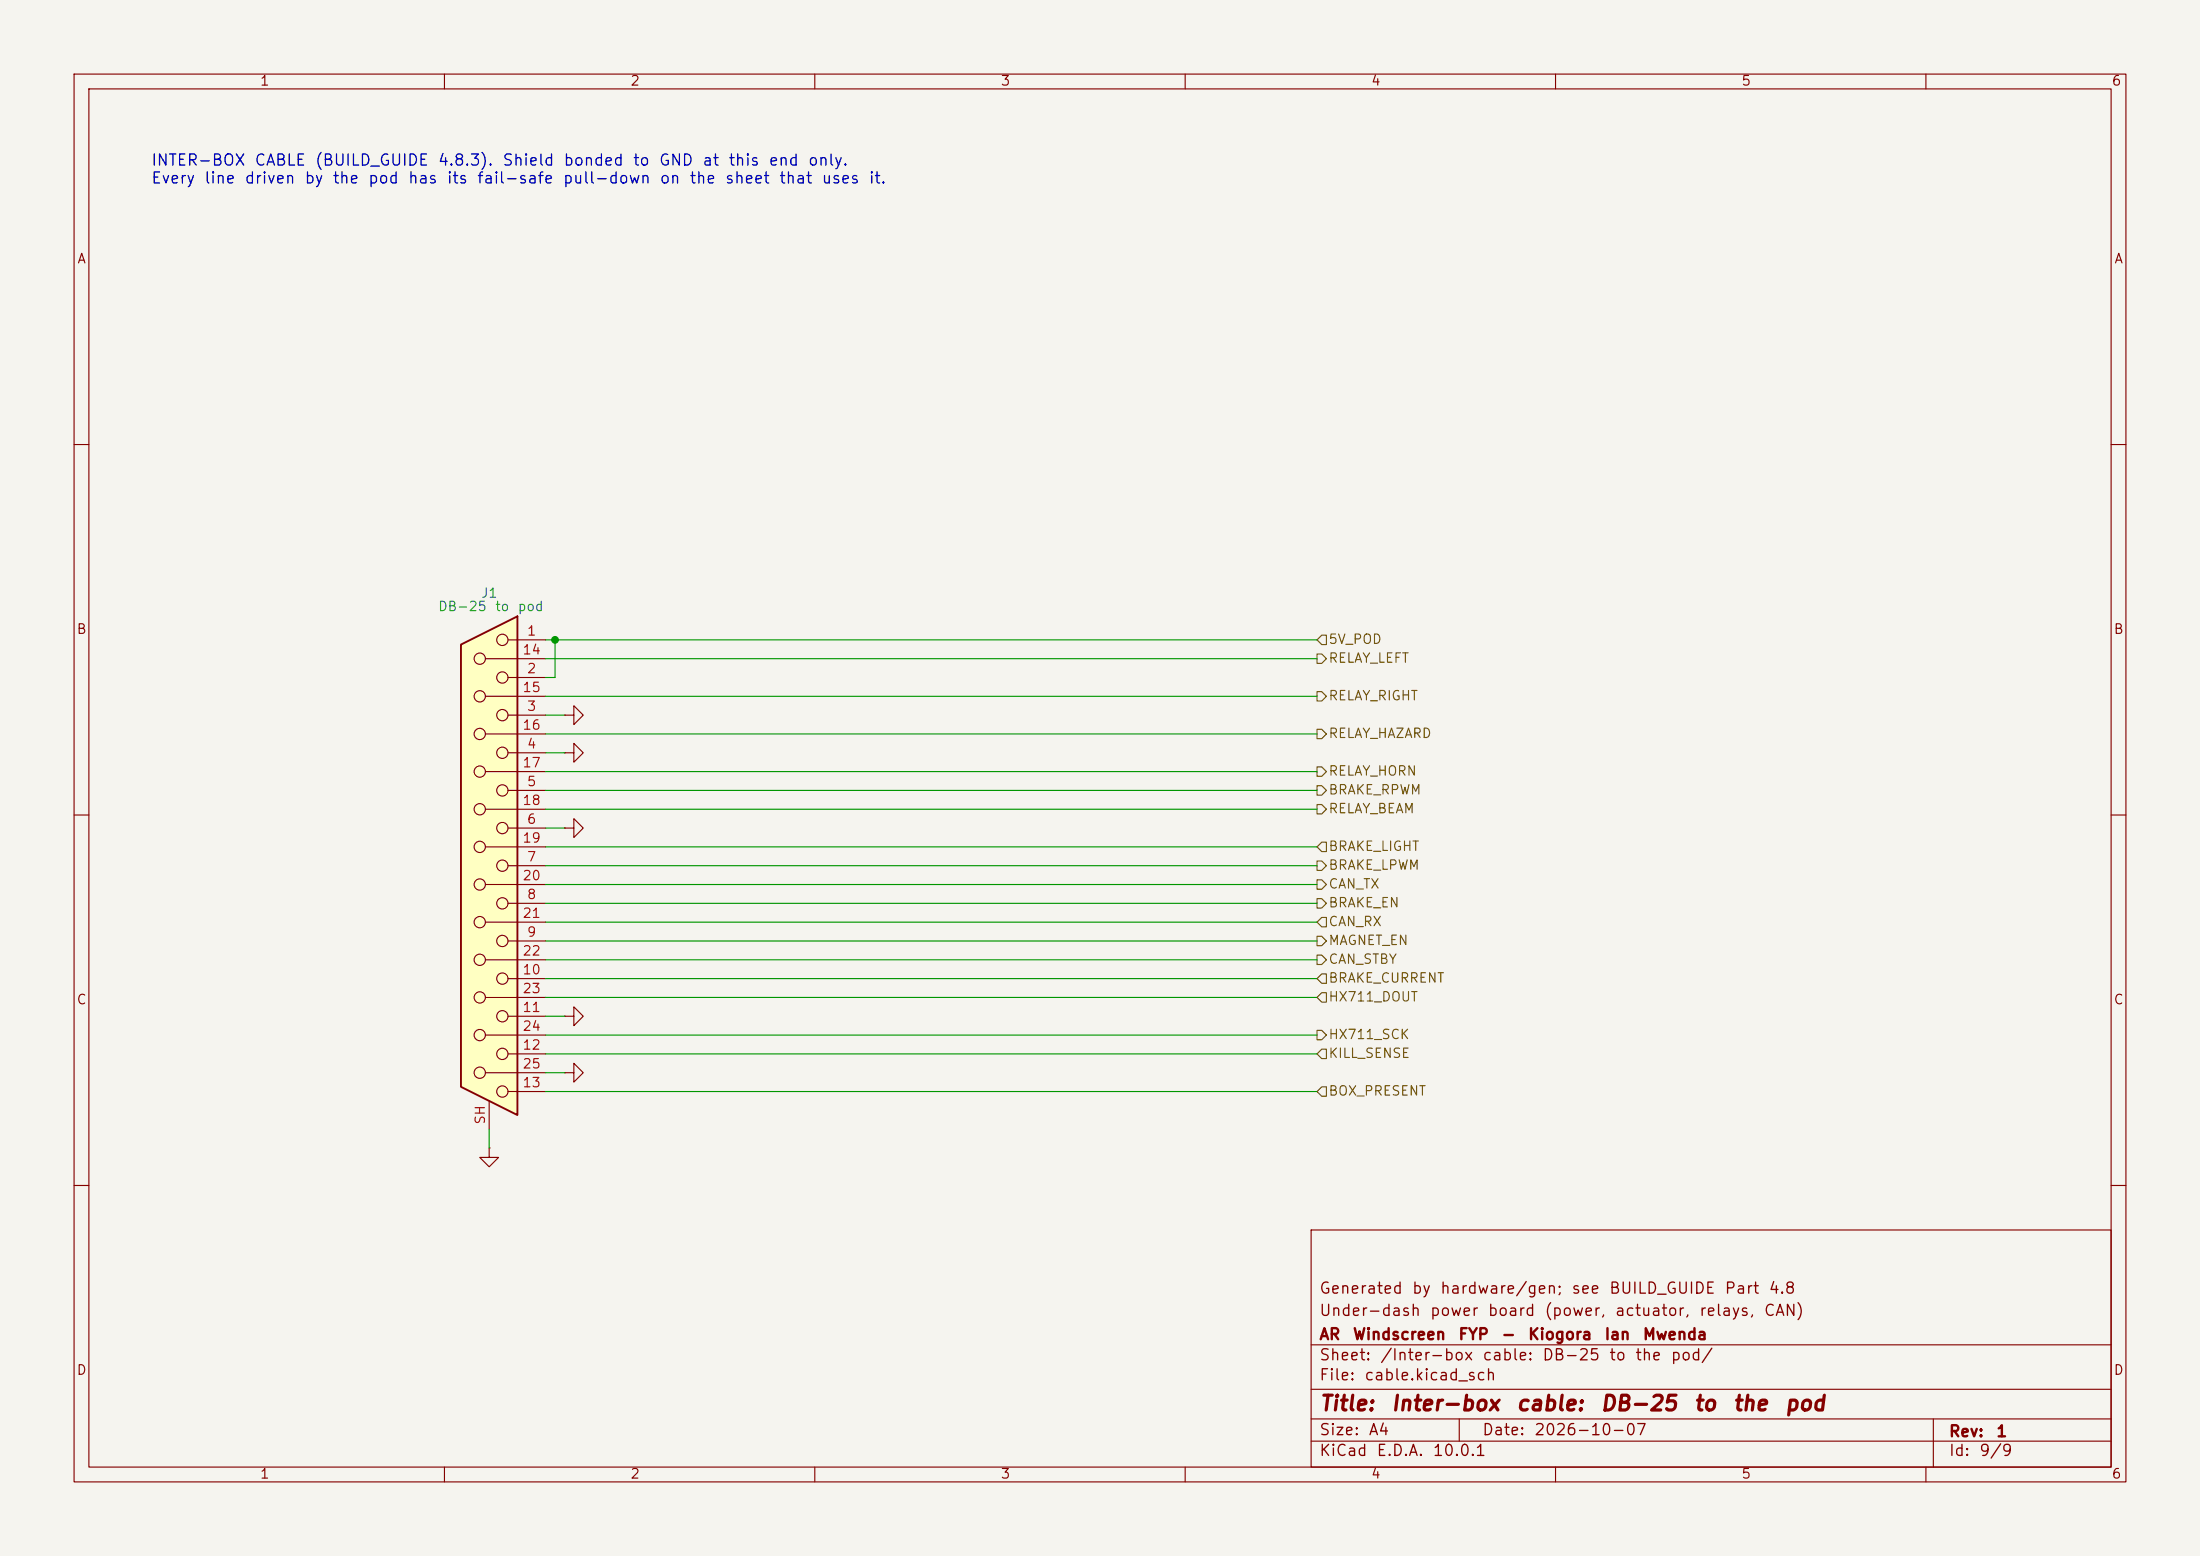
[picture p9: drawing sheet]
(kicad_sch
 (version 20250610)
 (generator "eeschema")
 (generator_version "10.0")
 (paper "A4")
 (title_block
  (title "Inter-box cable: DB-25 to the pod")
  (date "2026-10-07")
  (rev "1")
  (company "AR Windscreen FYP - Kiogora Ian Mwenda")
  (comment 1 "Under-dash power board (power, actuator, relays, CAN)")
  (comment 2 "Generated by hardware/gen; see BUILD_GUIDE Part 4.8"))
 (lib_symbols
  (symbol "Connector:DB25_Socket_MountingHoles"
   (pin_names
    (offset 1.016) (hide yes)) (exclude_from_sim no) (in_bom yes) (on_board yes)
   (in_pos_files yes)
   (duplicate_pin_numbers_are_jumpers no)
   (property "Reference" "J" (at 0 36.83 0) (show_name no) (do_not_autoplace no) (effects (font (size 1.27 1.27))))
   (property "Value" "DB25_Socket_MountingHoles" (at 0 34.925 0) (show_name no) (do_not_autoplace no) (effects (font (size 1.27 1.27))))
   (property "Footprint" "" (at 0 0 0) (show_name no) (do_not_autoplace no) (hide yes) (effects (font (size 1.27 1.27))))
   (property "Datasheet" "" (at 0 0 0) (show_name no) (do_not_autoplace no) (hide yes) (effects (font (size 1.27 1.27))))
   (property "Description" "25-pin D-SUB connector, socket (female), Mounting Hole" (at 0 0 0) (show_name no) (do_not_autoplace no) (hide yes) (effects (font (size 1.27 1.27))))
   (symbol "DB25_Socket_MountingHoles_0_1"
    (polyline (pts (xy -3.81 33.655) (xy 3.81 29.845) (xy 3.81 -29.845) (xy -3.81 -33.655) (xy -3.81 33.655)) (stroke (width 0.254) (type default)) (fill (type background)))
    (polyline (pts (xy -3.81 30.48) (xy -2.54 30.48)) (stroke (width 0) (type default)) (fill (type none)))
    (polyline (pts (xy -3.81 27.94) (xy 0.508 27.94)) (stroke (width 0) (type default)) (fill (type none)))
    (polyline (pts (xy -3.81 25.4) (xy -2.54 25.4)) (stroke (width 0) (type default)) (fill (type none)))
    (polyline (pts (xy -3.81 22.86) (xy 0.508 22.86)) (stroke (width 0) (type default)) (fill (type none)))
    (polyline (pts (xy -3.81 20.32) (xy -2.54 20.32)) (stroke (width 0) (type default)) (fill (type none)))
    (polyline (pts (xy -3.81 17.78) (xy 0.508 17.78)) (stroke (width 0) (type default)) (fill (type none)))
    (polyline (pts (xy -3.81 15.24) (xy -2.54 15.24)) (stroke (width 0) (type default)) (fill (type none)))
    (polyline (pts (xy -3.81 12.7) (xy 0.508 12.7)) (stroke (width 0) (type default)) (fill (type none)))
    (polyline (pts (xy -3.81 10.16) (xy -2.54 10.16)) (stroke (width 0) (type default)) (fill (type none)))
    (polyline (pts (xy -3.81 7.62) (xy 0.508 7.62)) (stroke (width 0) (type default)) (fill (type none)))
    (polyline (pts (xy -3.81 5.08) (xy -2.54 5.08)) (stroke (width 0) (type default)) (fill (type none)))
    (polyline (pts (xy -3.81 2.54) (xy 0.508 2.54)) (stroke (width 0) (type default)) (fill (type none)))
    (polyline (pts (xy -3.81 0) (xy -2.54 0)) (stroke (width 0) (type default)) (fill (type none)))
    (polyline (pts (xy -3.81 -2.54) (xy 0.508 -2.54)) (stroke (width 0) (type default)) (fill (type none)))
    (polyline (pts (xy -3.81 -5.08) (xy -2.54 -5.08)) (stroke (width 0) (type default)) (fill (type none)))
    (polyline (pts (xy -3.81 -7.62) (xy 0.508 -7.62)) (stroke (width 0) (type default)) (fill (type none)))
    (polyline (pts (xy -3.81 -10.16) (xy -2.54 -10.16)) (stroke (width 0) (type default)) (fill (type none)))
    (polyline (pts (xy -3.81 -12.7) (xy 0.508 -12.7)) (stroke (width 0) (type default)) (fill (type none)))
    (polyline (pts (xy -3.81 -15.24) (xy -2.54 -15.24)) (stroke (width 0) (type default)) (fill (type none)))
    (polyline (pts (xy -3.81 -17.78) (xy 0.508 -17.78)) (stroke (width 0) (type default)) (fill (type none)))
    (polyline (pts (xy -3.81 -20.32) (xy -2.54 -20.32)) (stroke (width 0) (type default)) (fill (type none)))
    (polyline (pts (xy -3.81 -22.86) (xy 0.508 -22.86)) (stroke (width 0) (type default)) (fill (type none)))
    (polyline (pts (xy -3.81 -25.4) (xy -2.54 -25.4)) (stroke (width 0) (type default)) (fill (type none)))
    (polyline (pts (xy -3.81 -27.94) (xy 0.508 -27.94)) (stroke (width 0) (type default)) (fill (type none)))
    (polyline (pts (xy -3.81 -30.48) (xy -2.54 -30.48)) (stroke (width 0) (type default)) (fill (type none)))
    (circle (center -1.778 30.48) (radius 0.762) (stroke (width 0) (type default)) (fill (type none)))
    (circle (center -1.778 25.4) (radius 0.762) (stroke (width 0) (type default)) (fill (type none)))
    (circle (center -1.778 20.32) (radius 0.762) (stroke (width 0) (type default)) (fill (type none)))
    (circle (center -1.778 15.24) (radius 0.762) (stroke (width 0) (type default)) (fill (type none)))
    (circle (center -1.778 10.16) (radius 0.762) (stroke (width 0) (type default)) (fill (type none)))
    (circle (center -1.778 5.08) (radius 0.762) (stroke (width 0) (type default)) (fill (type none)))
    (circle (center -1.778 0) (radius 0.762) (stroke (width 0) (type default)) (fill (type none)))
    (circle (center -1.778 -5.08) (radius 0.762) (stroke (width 0) (type default)) (fill (type none)))
    (circle (center -1.778 -10.16) (radius 0.762) (stroke (width 0) (type default)) (fill (type none)))
    (circle (center -1.778 -15.24) (radius 0.762) (stroke (width 0) (type default)) (fill (type none)))
    (circle (center -1.778 -20.32) (radius 0.762) (stroke (width 0) (type default)) (fill (type none)))
    (circle (center -1.778 -25.4) (radius 0.762) (stroke (width 0) (type default)) (fill (type none)))
    (circle (center -1.778 -30.48) (radius 0.762) (stroke (width 0) (type default)) (fill (type none)))
    (circle (center 1.27 27.94) (radius 0.762) (stroke (width 0) (type default)) (fill (type none)))
    (circle (center 1.27 22.86) (radius 0.762) (stroke (width 0) (type default)) (fill (type none)))
    (circle (center 1.27 17.78) (radius 0.762) (stroke (width 0) (type default)) (fill (type none)))
    (circle (center 1.27 12.7) (radius 0.762) (stroke (width 0) (type default)) (fill (type none)))
    (circle (center 1.27 7.62) (radius 0.762) (stroke (width 0) (type default)) (fill (type none)))
    (circle (center 1.27 2.54) (radius 0.762) (stroke (width 0) (type default)) (fill (type none)))
    (circle (center 1.27 -2.54) (radius 0.762) (stroke (width 0) (type default)) (fill (type none)))
    (circle (center 1.27 -7.62) (radius 0.762) (stroke (width 0) (type default)) (fill (type none)))
    (circle (center 1.27 -12.7) (radius 0.762) (stroke (width 0) (type default)) (fill (type none)))
    (circle (center 1.27 -17.78) (radius 0.762) (stroke (width 0) (type default)) (fill (type none)))
    (circle (center 1.27 -22.86) (radius 0.762) (stroke (width 0) (type default)) (fill (type none)))
    (circle (center 1.27 -27.94) (radius 0.762) (stroke (width 0) (type default)) (fill (type none))))
   (symbol "DB25_Socket_MountingHoles_1_1"
    (pin passive line (at -7.62 30.48 0) (length 3.81) (name "1" (effects (font (size 1.27 1.27)))) (number "1" (effects (font (size 1.27 1.27)))))
    (pin passive line (at -7.62 25.4 0) (length 3.81) (name "2" (effects (font (size 1.27 1.27)))) (number "2" (effects (font (size 1.27 1.27)))))
    (pin passive line (at -7.62 20.32 0) (length 3.81) (name "3" (effects (font (size 1.27 1.27)))) (number "3" (effects (font (size 1.27 1.27)))))
    (pin passive line (at -7.62 15.24 0) (length 3.81) (name "4" (effects (font (size 1.27 1.27)))) (number "4" (effects (font (size 1.27 1.27)))))
    (pin passive line (at -7.62 10.16 0) (length 3.81) (name "5" (effects (font (size 1.27 1.27)))) (number "5" (effects (font (size 1.27 1.27)))))
    (pin passive line (at -7.62 5.08 0) (length 3.81) (name "6" (effects (font (size 1.27 1.27)))) (number "6" (effects (font (size 1.27 1.27)))))
    (pin passive line (at -7.62 0 0) (length 3.81) (name "7" (effects (font (size 1.27 1.27)))) (number "7" (effects (font (size 1.27 1.27)))))
    (pin passive line (at -7.62 -5.08 0) (length 3.81) (name "8" (effects (font (size 1.27 1.27)))) (number "8" (effects (font (size 1.27 1.27)))))
    (pin passive line (at -7.62 -10.16 0) (length 3.81) (name "9" (effects (font (size 1.27 1.27)))) (number "9" (effects (font (size 1.27 1.27)))))
    (pin passive line (at -7.62 -15.24 0) (length 3.81) (name "10" (effects (font (size 1.27 1.27)))) (number "10" (effects (font (size 1.27 1.27)))))
    (pin passive line (at -7.62 -20.32 0) (length 3.81) (name "11" (effects (font (size 1.27 1.27)))) (number "11" (effects (font (size 1.27 1.27)))))
    (pin passive line (at -7.62 -25.4 0) (length 3.81) (name "12" (effects (font (size 1.27 1.27)))) (number "12" (effects (font (size 1.27 1.27)))))
    (pin passive line (at -7.62 -30.48 0) (length 3.81) (name "13" (effects (font (size 1.27 1.27)))) (number "13" (effects (font (size 1.27 1.27)))))
    (pin passive line (at -7.62 27.94 0) (length 3.81) (name "P14" (effects (font (size 1.27 1.27)))) (number "14" (effects (font (size 1.27 1.27)))))
    (pin passive line (at -7.62 22.86 0) (length 3.81) (name "P15" (effects (font (size 1.27 1.27)))) (number "15" (effects (font (size 1.27 1.27)))))
    (pin passive line (at -7.62 17.78 0) (length 3.81) (name "P16" (effects (font (size 1.27 1.27)))) (number "16" (effects (font (size 1.27 1.27)))))
    (pin passive line (at -7.62 12.7 0) (length 3.81) (name "P17" (effects (font (size 1.27 1.27)))) (number "17" (effects (font (size 1.27 1.27)))))
    (pin passive line (at -7.62 7.62 0) (length 3.81) (name "P18" (effects (font (size 1.27 1.27)))) (number "18" (effects (font (size 1.27 1.27)))))
    (pin passive line (at -7.62 2.54 0) (length 3.81) (name "P19" (effects (font (size 1.27 1.27)))) (number "19" (effects (font (size 1.27 1.27)))))
    (pin passive line (at -7.62 -2.54 0) (length 3.81) (name "P20" (effects (font (size 1.27 1.27)))) (number "20" (effects (font (size 1.27 1.27)))))
    (pin passive line (at -7.62 -7.62 0) (length 3.81) (name "P21" (effects (font (size 1.27 1.27)))) (number "21" (effects (font (size 1.27 1.27)))))
    (pin passive line (at -7.62 -12.7 0) (length 3.81) (name "P22" (effects (font (size 1.27 1.27)))) (number "22" (effects (font (size 1.27 1.27)))))
    (pin passive line (at -7.62 -17.78 0) (length 3.81) (name "P23" (effects (font (size 1.27 1.27)))) (number "23" (effects (font (size 1.27 1.27)))))
    (pin passive line (at -7.62 -22.86 0) (length 3.81) (name "P24" (effects (font (size 1.27 1.27)))) (number "24" (effects (font (size 1.27 1.27)))))
    (pin passive line (at -7.62 -27.94 0) (length 3.81) (name "P25" (effects (font (size 1.27 1.27)))) (number "25" (effects (font (size 1.27 1.27)))))
    (pin passive line (at 0 -35.56 90) (length 3.81) (name "PAD" (effects (font (size 1.27 1.27)))) (number "SH" (effects (font (size 1.27 1.27))))))
   (embedded_fonts no))
  (symbol "power:GND"
   (power global)
   (pin_numbers (hide yes))
   (pin_names
    (offset 0) (hide yes)) (exclude_from_sim no) (in_bom yes) (on_board yes)
   (in_pos_files yes)
   (duplicate_pin_numbers_are_jumpers no)
   (property "Reference" "#PWR" (at 0 -6.35 0) (show_name no) (do_not_autoplace no) (hide yes) (effects (font (size 1.27 1.27))))
   (property "Value" "GND" (at 0 -3.81 0) (show_name no) (do_not_autoplace no) (effects (font (size 1.27 1.27))))
   (property "Footprint" "" (at 0 0 0) (show_name no) (do_not_autoplace no) (hide yes) (effects (font (size 1.27 1.27))))
   (property "Datasheet" "" (at 0 0 0) (show_name no) (do_not_autoplace no) (hide yes) (effects (font (size 1.27 1.27))))
   (property "Description" "Power symbol creates a global label with name \"GND\" , ground" (at 0 0 0) (show_name no) (do_not_autoplace no) (hide yes) (effects (font (size 1.27 1.27))))
   (symbol "GND_0_1"
    (polyline (pts (xy 0 0) (xy 0 -1.27) (xy 1.27 -1.27) (xy 0 -2.54) (xy -1.27 -1.27) (xy 0 -1.27)) (stroke (width 0) (type default)) (fill (type none))))
   (symbol "GND_1_1"
    (pin power_in line (at 0 0 270) (length 0) (name "" (effects (font (size 1.27 1.27)))) (number "1" (effects (font (size 1.27 1.27))))))
   (embedded_fonts no)))
 (text "INTER-BOX CABLE (BUILD_GUIDE 4.8.3). Shield bonded to GND at this end only.\nEvery line driven by the pod has its fail-safe pull-down on the sheet that uses it."
  (exclude_from_sim no)
  (at 20.32 25.4 0)
  (effects (font (size 1.5 1.5)) (justify left bottom)))
 (symbol
  (lib_id "Connector:DB25_Socket_MountingHoles")
  (at 66.04 116.84 0)
  (mirror y)
  (unit 1)
  (exclude_from_sim no)
  (in_bom yes)
  (on_board yes)
  (dnp no)
  (property "Reference" "J1" (at 66.04 80.135 0) (effects (font (size 1.27 1.27))))
  (property "Value" "DB-25 to pod" (at 66.04 81.935 0) (effects (font (size 1.27 1.27))))
  (property "Footprint" "Connector_Dsub:DSUB-25_Socket_Horizontal_P2.77x2.84mm_EdgePinOffset4.94mm_Housed_MountingHolesOffset4.94mm" (at 66.04 116.84 0) (hide yes) (effects (font (size 1.27 1.27))))
  (property "Datasheet" "" (at 66.04 116.84 0) (hide yes) (effects (font (size 1.27 1.27))))
  (property "Description" "shield (shell) bonded to ground at this end only" (at 66.04 116.84 0) (hide yes) (effects (font (size 1.27 1.27))))
  (pin "1")
  (pin "2")
  (pin "3")
  (pin "4")
  (pin "5")
  (pin "6")
  (pin "7")
  (pin "8")
  (pin "9")
  (pin "10")
  (pin "11")
  (pin "12")
  (pin "13")
  (pin "14")
  (pin "15")
  (pin "16")
  (pin "17")
  (pin "18")
  (pin "19")
  (pin "20")
  (pin "21")
  (pin "22")
  (pin "23")
  (pin "24")
  (pin "25")
  (pin "SH"))
 (wire
  (pts (xy 73.66 96.52) (xy 76.2 96.52))
  (stroke (width 0) (type default)))
 (symbol
  (lib_id "power:GND")
  (at 76.2 96.52 90)
  (unit 1)
  (exclude_from_sim no)
  (in_bom yes)
  (on_board yes)
  (dnp no)
  (property "Reference" "#PWR084" (at 76.2 96.52 0) (hide yes) (effects (font (size 1.27 1.27))))
  (property "Value" "GND" (at 71.25 96.52 90) (hide yes) (effects (font (size 1.27 1.27))))
  (property "Footprint" "" (at 76.2 96.52 0) (hide yes) (effects (font (size 1.27 1.27))))
  (property "Datasheet" "" (at 76.2 96.52 0) (hide yes) (effects (font (size 1.27 1.27))))
  (pin "1"))
 (wire
  (pts (xy 73.66 101.6) (xy 76.2 101.6))
  (stroke (width 0) (type default)))
 (symbol
  (lib_id "power:GND")
  (at 76.2 101.6 90)
  (unit 1)
  (exclude_from_sim no)
  (in_bom yes)
  (on_board yes)
  (dnp no)
  (property "Reference" "#PWR085" (at 76.2 101.6 0) (hide yes) (effects (font (size 1.27 1.27))))
  (property "Value" "GND" (at 71.25 101.6 90) (hide yes) (effects (font (size 1.27 1.27))))
  (property "Footprint" "" (at 76.2 101.6 0) (hide yes) (effects (font (size 1.27 1.27))))
  (property "Datasheet" "" (at 76.2 101.6 0) (hide yes) (effects (font (size 1.27 1.27))))
  (pin "1"))
 (wire
  (pts (xy 73.66 111.76) (xy 76.2 111.76))
  (stroke (width 0) (type default)))
 (symbol
  (lib_id "power:GND")
  (at 76.2 111.76 90)
  (unit 1)
  (exclude_from_sim no)
  (in_bom yes)
  (on_board yes)
  (dnp no)
  (property "Reference" "#PWR086" (at 76.2 111.76 0) (hide yes) (effects (font (size 1.27 1.27))))
  (property "Value" "GND" (at 71.25 111.76 90) (hide yes) (effects (font (size 1.27 1.27))))
  (property "Footprint" "" (at 76.2 111.76 0) (hide yes) (effects (font (size 1.27 1.27))))
  (property "Datasheet" "" (at 76.2 111.76 0) (hide yes) (effects (font (size 1.27 1.27))))
  (pin "1"))
 (wire
  (pts (xy 73.66 137.16) (xy 76.2 137.16))
  (stroke (width 0) (type default)))
 (symbol
  (lib_id "power:GND")
  (at 76.2 137.16 90)
  (unit 1)
  (exclude_from_sim no)
  (in_bom yes)
  (on_board yes)
  (dnp no)
  (property "Reference" "#PWR087" (at 76.2 137.16 0) (hide yes) (effects (font (size 1.27 1.27))))
  (property "Value" "GND" (at 71.25 137.16 90) (hide yes) (effects (font (size 1.27 1.27))))
  (property "Footprint" "" (at 76.2 137.16 0) (hide yes) (effects (font (size 1.27 1.27))))
  (property "Datasheet" "" (at 76.2 137.16 0) (hide yes) (effects (font (size 1.27 1.27))))
  (pin "1"))
 (wire
  (pts (xy 73.66 144.78) (xy 76.2 144.78))
  (stroke (width 0) (type default)))
 (symbol
  (lib_id "power:GND")
  (at 76.2 144.78 90)
  (unit 1)
  (exclude_from_sim no)
  (in_bom yes)
  (on_board yes)
  (dnp no)
  (property "Reference" "#PWR088" (at 76.2 144.78 0) (hide yes) (effects (font (size 1.27 1.27))))
  (property "Value" "GND" (at 71.25 144.78 90) (hide yes) (effects (font (size 1.27 1.27))))
  (property "Footprint" "" (at 76.2 144.78 0) (hide yes) (effects (font (size 1.27 1.27))))
  (property "Datasheet" "" (at 76.2 144.78 0) (hide yes) (effects (font (size 1.27 1.27))))
  (pin "1"))
 (wire
  (pts (xy 66.04 152.4) (xy 66.04 154.94))
  (stroke (width 0) (type default)))
 (symbol
  (lib_id "power:GND")
  (at 66.04 154.94 0)
  (unit 1)
  (exclude_from_sim no)
  (in_bom yes)
  (on_board yes)
  (dnp no)
  (property "Reference" "#PWR089" (at 66.04 154.94 0) (hide yes) (effects (font (size 1.27 1.27))))
  (property "Value" "GND" (at 66.04 151.34 0) (hide yes) (effects (font (size 1.27 1.27))))
  (property "Footprint" "" (at 66.04 154.94 0) (hide yes) (effects (font (size 1.27 1.27))))
  (property "Datasheet" "" (at 66.04 154.94 0) (hide yes) (effects (font (size 1.27 1.27))))
  (pin "1"))
 (hierarchical_label "5V_POD"
  (shape input)
  (at 177.8 86.36 0)
  (effects (font (size 1.27 1.27)) (justify left)))
 (hierarchical_label "BOX_PRESENT"
  (shape input)
  (at 177.8 147.32 0)
  (effects (font (size 1.27 1.27)) (justify left)))
 (hierarchical_label "BRAKE_CURRENT"
  (shape input)
  (at 177.8 132.08 0)
  (effects (font (size 1.27 1.27)) (justify left)))
 (hierarchical_label "BRAKE_EN"
  (shape output)
  (at 177.8 121.92 0)
  (effects (font (size 1.27 1.27)) (justify left)))
 (hierarchical_label "BRAKE_LIGHT"
  (shape input)
  (at 177.8 114.3 0)
  (effects (font (size 1.27 1.27)) (justify left)))
 (hierarchical_label "BRAKE_LPWM"
  (shape output)
  (at 177.8 116.84 0)
  (effects (font (size 1.27 1.27)) (justify left)))
 (hierarchical_label "BRAKE_RPWM"
  (shape output)
  (at 177.8 106.68 0)
  (effects (font (size 1.27 1.27)) (justify left)))
 (hierarchical_label "CAN_RX"
  (shape input)
  (at 177.8 124.46 0)
  (effects (font (size 1.27 1.27)) (justify left)))
 (hierarchical_label "CAN_STBY"
  (shape output)
  (at 177.8 129.54 0)
  (effects (font (size 1.27 1.27)) (justify left)))
 (hierarchical_label "CAN_TX"
  (shape output)
  (at 177.8 119.38 0)
  (effects (font (size 1.27 1.27)) (justify left)))
 (hierarchical_label "HX711_DOUT"
  (shape input)
  (at 177.8 134.62 0)
  (effects (font (size 1.27 1.27)) (justify left)))
 (hierarchical_label "HX711_SCK"
  (shape output)
  (at 177.8 139.7 0)
  (effects (font (size 1.27 1.27)) (justify left)))
 (hierarchical_label "KILL_SENSE"
  (shape input)
  (at 177.8 142.24 0)
  (effects (font (size 1.27 1.27)) (justify left)))
 (hierarchical_label "MAGNET_EN"
  (shape output)
  (at 177.8 127.0 0)
  (effects (font (size 1.27 1.27)) (justify left)))
 (hierarchical_label "RELAY_BEAM"
  (shape output)
  (at 177.8 109.22 0)
  (effects (font (size 1.27 1.27)) (justify left)))
 (hierarchical_label "RELAY_HAZARD"
  (shape output)
  (at 177.8 99.06 0)
  (effects (font (size 1.27 1.27)) (justify left)))
 (hierarchical_label "RELAY_HORN"
  (shape output)
  (at 177.8 104.14 0)
  (effects (font (size 1.27 1.27)) (justify left)))
 (hierarchical_label "RELAY_LEFT"
  (shape output)
  (at 177.8 88.9 0)
  (effects (font (size 1.27 1.27)) (justify left)))
 (hierarchical_label "RELAY_RIGHT"
  (shape output)
  (at 177.8 93.98 0)
  (effects (font (size 1.27 1.27)) (justify left)))
 (wire
  (pts (xy 73.66 147.32) (xy 177.8 147.32))
  (stroke (width 0) (type default)))
 (wire
  (pts (xy 73.66 132.08) (xy 177.8 132.08))
  (stroke (width 0) (type default)))
 (wire
  (pts (xy 73.66 121.92) (xy 177.8 121.92))
  (stroke (width 0) (type default)))
 (wire
  (pts (xy 73.66 114.3) (xy 177.8 114.3))
  (stroke (width 0) (type default)))
 (wire
  (pts (xy 73.66 116.84) (xy 177.8 116.84))
  (stroke (width 0) (type default)))
 (wire
  (pts (xy 73.66 106.68) (xy 177.8 106.68))
  (stroke (width 0) (type default)))
 (wire
  (pts (xy 73.66 124.46) (xy 177.8 124.46))
  (stroke (width 0) (type default)))
 (wire
  (pts (xy 73.66 129.54) (xy 177.8 129.54))
  (stroke (width 0) (type default)))
 (wire
  (pts (xy 73.66 119.38) (xy 177.8 119.38))
  (stroke (width 0) (type default)))
 (wire
  (pts (xy 73.66 134.62) (xy 177.8 134.62))
  (stroke (width 0) (type default)))
 (wire
  (pts (xy 73.66 139.7) (xy 177.8 139.7))
  (stroke (width 0) (type default)))
 (wire
  (pts (xy 73.66 142.24) (xy 177.8 142.24))
  (stroke (width 0) (type default)))
 (wire
  (pts (xy 73.66 127.0) (xy 177.8 127.0))
  (stroke (width 0) (type default)))
 (wire
  (pts (xy 73.66 109.22) (xy 177.8 109.22))
  (stroke (width 0) (type default)))
 (wire
  (pts (xy 73.66 99.06) (xy 177.8 99.06))
  (stroke (width 0) (type default)))
 (wire
  (pts (xy 73.66 104.14) (xy 177.8 104.14))
  (stroke (width 0) (type default)))
 (wire
  (pts (xy 73.66 88.9) (xy 177.8 88.9))
  (stroke (width 0) (type default)))
 (wire
  (pts (xy 73.66 93.98) (xy 177.8 93.98))
  (stroke (width 0) (type default)))
 (wire
  (pts (xy 73.66 86.36) (xy 74.93 86.36))
  (stroke (width 0) (type default)))
 (wire
  (pts (xy 73.66 91.44) (xy 74.93 91.44))
  (stroke (width 0) (type default)))
 (wire
  (pts (xy 74.93 86.36) (xy 74.93 91.44))
  (stroke (width 0) (type default)))
 (wire
  (pts (xy 74.93 86.36) (xy 177.8 86.36))
  (stroke (width 0) (type default)))
 (junction
  (at 74.93 86.36)
  (diameter 0)
  (color 0 0 0 0))
 (embedded_fonts no))
